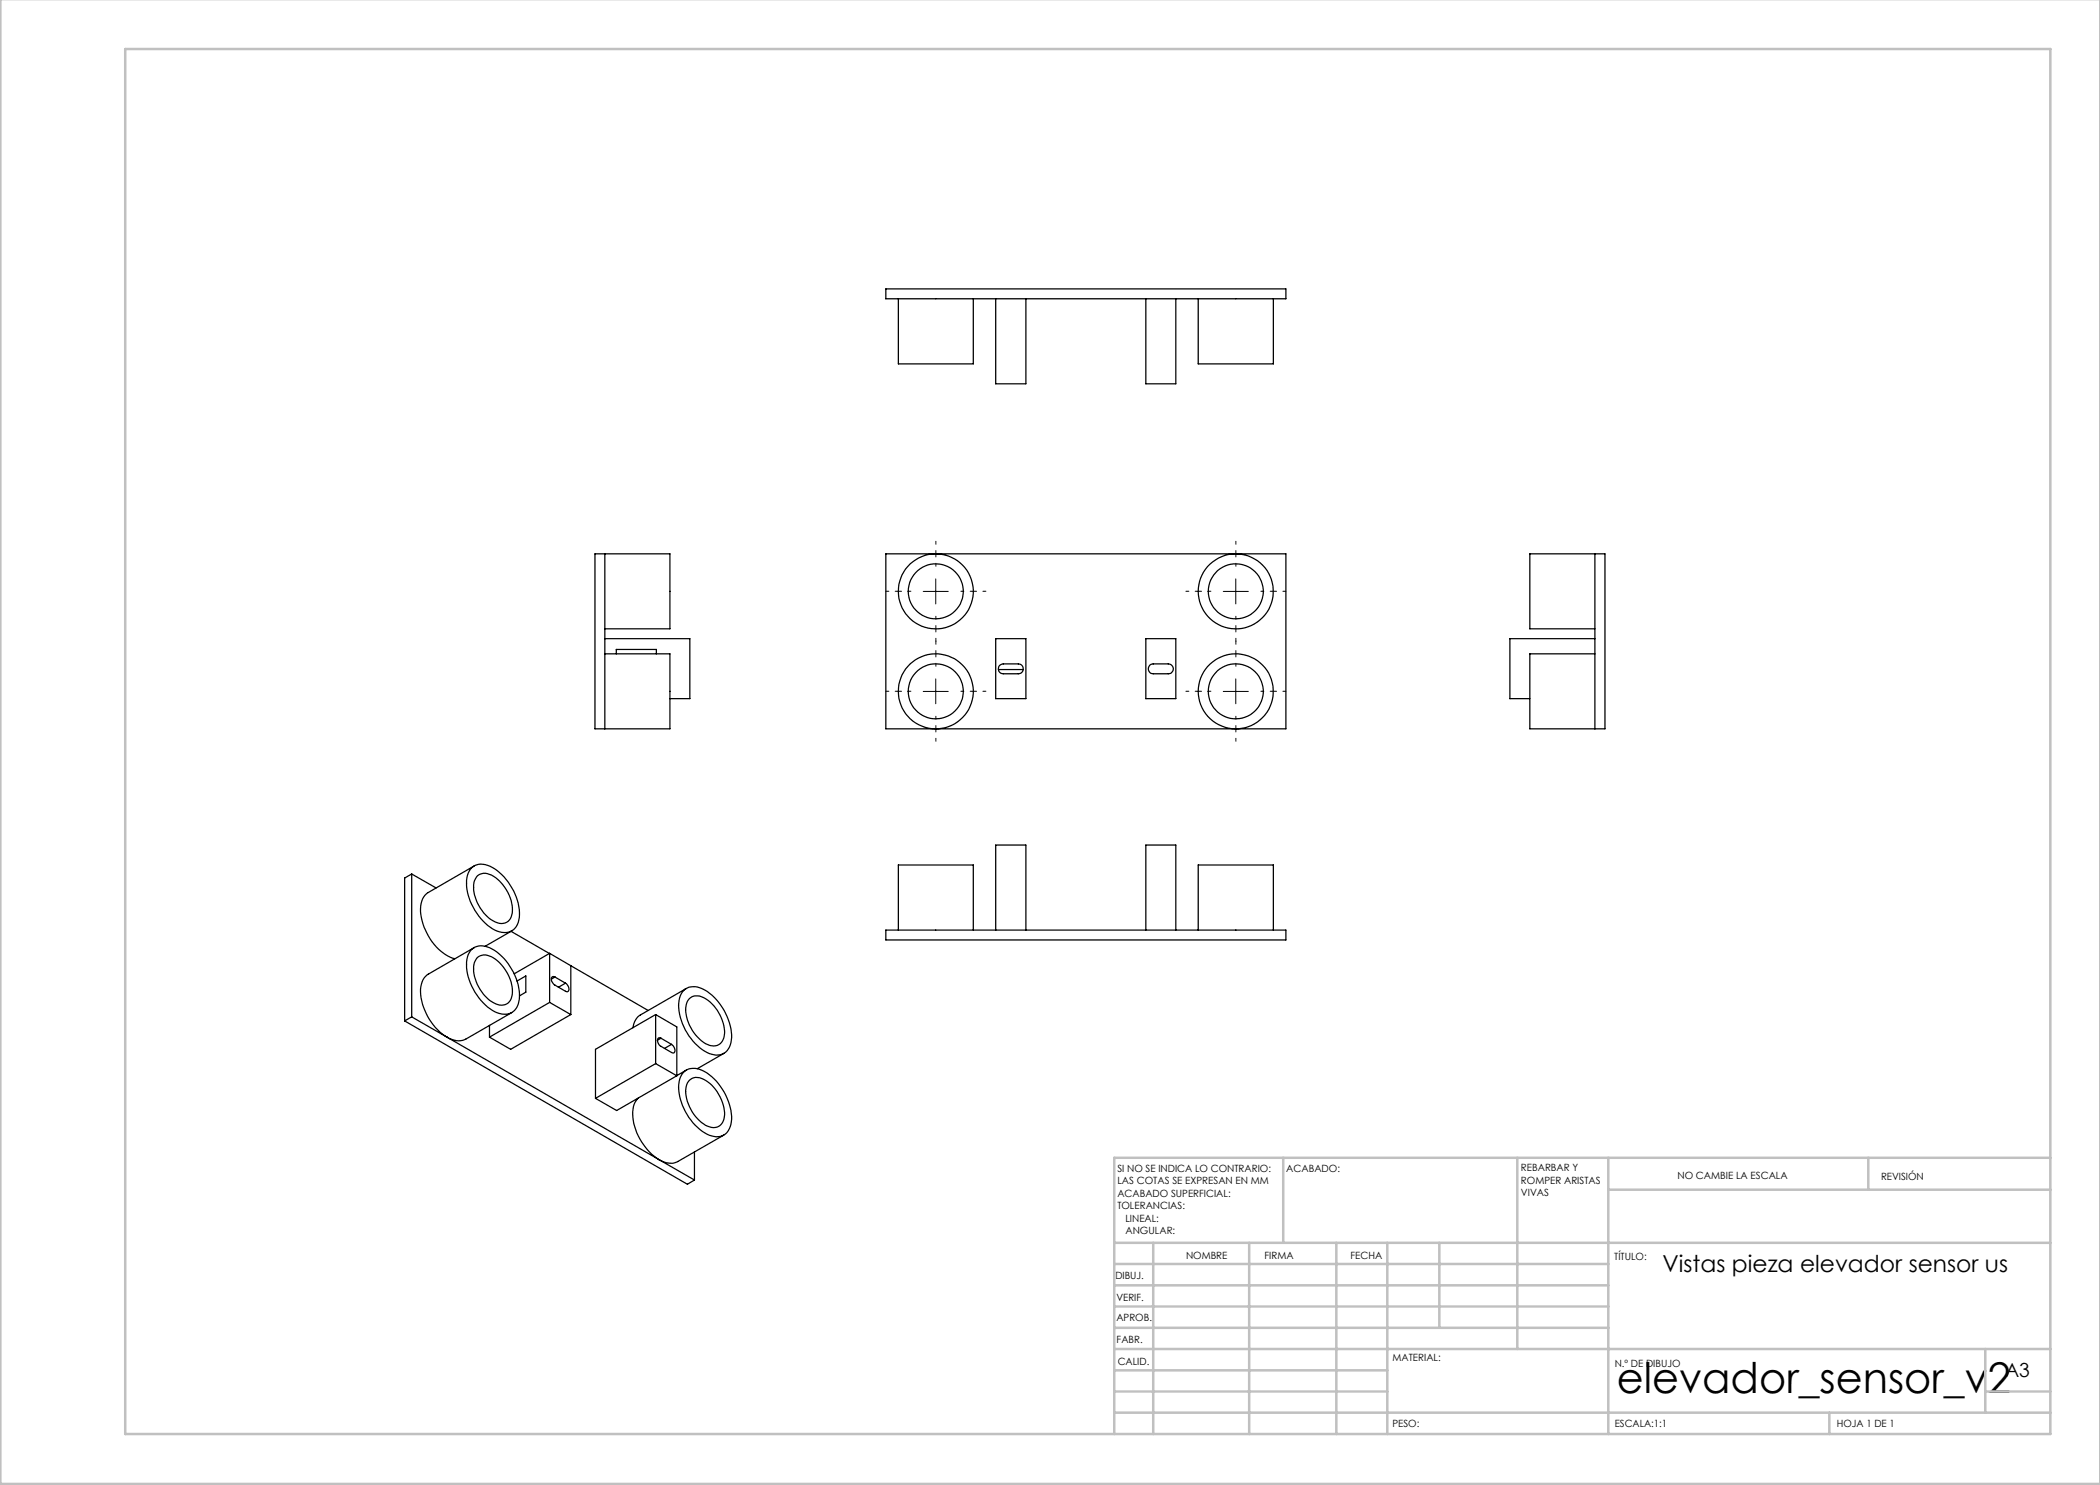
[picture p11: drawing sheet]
<svg xmlns="http://www.w3.org/2000/svg" width="420mm" height="297mm" viewBox="0 0 420 297" stroke-linecap="round" stroke-linejoin="round" font-family="sans-serif">
<g fill="none" stroke="#000" stroke-width=".2" stroke-dasharray="15.2 1.3 1.3 1.3" stroke-dashoffset="14.6">
<path d="M182.2 118.3h-5M187.2 113.3v-5M192.2 118.3h5M242.2 118.3h-5M247.2 113.3v-5M252.2 118.3h5M182.2 138.3h-5M187.2 133.3v-5M187.2 123.3v5M192.2 138.3h5M242.2 138.3h-5M247.2 123.3v5"/>
<path d="M247.2 133.3v-5M252.2 138.3h5M187.2 143.3v5M247.2 143.3v5"/>
</g>
<path d="M184.6 118.3h5.1M187.1 115.8v5M244.7 118.3h5M247.2 115.8v5M184.6 138.3h5.1M187.1 135.8v5M244.7 138.3h5M247.2 135.8v5" fill="none" stroke="#000" stroke-width=".2"/>
<g fill="none" stroke="#c0c0c0" stroke-width=".5">
<path d="M.1 -.1v296.9h419.9M25 9.8h385.1v277h-385.1zM256.6 231.6v17M303.5 231.6v38.2M321.7 231.6v55.2M321.7 237.9h88.4M373.7 231.6v6.3M410.1 231.6h-187.3v55.2M222.8 248.6h187.3M222.8 257.1h98.9M222.8 252.8h98.9M230.6 248.6v38.2"/>
<path d="M249.8 248.6v38.2M267.3 248.6v38.2M277.5 248.6v38.2M287.9 248.6v17M222.8 265.6h98.9M222.8 261.3h98.9M222.8 278.3h54.7M222.8 274.1h54.7M222.8 269.8h187.3M397.1 278.3h13M397.1 269.8v12.7M222.8 282.5h187.3"/>
<path d="M365.9 282.5v4.3"/>
</g>
<g fill="none" stroke="#000" stroke-width=".25">
<path d="M177.2 57.8h80v2h-80zM179.7 59.8v13h15v-13M199.1 59.8v17h6.1v-17M229.2 59.8v17h6v-17M239.6 59.8v13h15.1v-13M121 110.8v35M177.2 110.8h80v35h-80zM319 110.8v35M121 125.8h13v-15h-15v35h15v-15h-13M121 127.7h17v12h-4M123.3 130.8v-.9h8v.9M199.1 127.7h6.1v12h-6.1z"/>
<path d="M199.7 133.9h4.9M200 133.1l.7-.3h3a.99 .99 0 0 1 .9 1 .99 .99 0 0 1-.9 1h-3a.98 .98 0 0 1-1-.6 .98 .98 0 0 1 .3-1.1zM229.2 127.7h6v12h-6zM229.9 133.1l.7-.3h3a.99 .99 0 0 1 1.1 1 .99 .99 0 0 1-1.1 1h-3a1 1 0 0 1-.9-.7 1 1 0 0 1 .2-1zM319 125.8h-13v-15h15v35h-15v-15h13M319 127.7h-17v12h4M82.3 174.8l-1.4 .8v28.6M82.3 174.8v28.6M82.3 174.8l4.9 2.8M94.3 173.6a3.3 3.3 0 0 1 4.2-.1 11.5 11.5 0 0 1 5.4 10 3 3 0 0 1-4.5 2.7 11.1 11.1 0 0 1-6-10.6l.2-.9zM94.9 173.2l-9.2 5.3a4.5 4.5 0 0 0-1.4 5 11 11 0 0 0 6.3 8.2h.4M95.5 175.2a2.54 2.54 0 0 1 3.2 .1 8.1 8.1 0 0 1 3.6 7.7 2.22 2.22 0 0 1-3.6 1.2 7.9 7.9 0 0 1-3.8-8.1z"/>
<path d="M94.3 189.9a3.3 3.3 0 0 1 4.2-.1 11.5 11.5 0 0 1 5.4 10.1 3 3 0 0 1-4.5 2.7 11.1 11.1 0 0 1-6-10.7l.2-.9zM94.9 189.5l-9.2 5.3a4.3 4.3 0 0 0-1.5 4.8 11.7 11.7 0 0 0 5.2 7.8M95.5 191.5a2.54 2.54 0 0 1 3.2 .1 8.1 8.1 0 0 1 3.6 7.8 2.22 2.22 0 0 1-3.6 1.2 7.9 7.9 0 0 1-3.8-8.1zM102.2 186.3l7.7 4.4M102.3 186.2l-5.3 3.1M103.4 196.2l1.8-1v3.2l-1.3 .8M109.9 190.7v9.8M109.9 190.7l4.3 2.4M109.9 190.7l-7.1 4.1M111 195.4l-.2-.1a.62 .62 0 0 0-.6 .5 .62 .62 0 0 0 .3 .7l.3 .4 2.3 1.4a.54 .54 0 0 0 .7-.2 .54 .54 0 0 0-.1-.7l-.6-.8M111 195.4l2.1 1.2M111 195.4l-.7 .4"/>
<path d="M113.1 196.6l-1.4 .8M114.2 193.1l15.4 9M114.2 193.1v9.8M136.8 198.1a3.4 3.4 0 0 1 4.1-.1 11.4 11.4 0 0 1 5.4 10 2.99 2.99 0 0 1-4.4 2.7 11.2 11.2 0 0 1-6.1-10.6l.3-1zM137.3 197.7l-9.2 5.3a3.4 3.4 0 0 0-1.5 2.6M137.9 199.7a2.79 2.79 0 0 1 3.6 .3 8.2 8.2 0 0 1 3.3 7.5 2.28 2.28 0 0 1-3.7 1.2 8.4 8.4 0 0 1-3.9-7.7l.3-.7zM177.2 186h80v2h-80zM179.7 186v-13h15v13M199.1 186v-17h6.1v17M229.2 186v-17h6v17M239.6 186v-13h15.1v13M80.9 204.2l56.6 32.7 1.4-.9"/>
<path d="M82.3 203.4l-1.4 .8M82.3 203.4l7.1 4M89.4 207.4l42.4 24.5M97.9 205.1v2.3M102.3 202.5l-9.1 5.3a3.6 3.6 0 0 1-3.8-.4M109.9 200.5l4.3 2.4M109.9 200.5l-12 6.9M114.2 202.9l-12.1 7-4.2-2.5M127.7 219.6a5.6 5.6 0 0 0-.8 5.7 12 12 0 0 0 4.9 6.6M131.1 202.9l-12 7v9.8M131.1 202.9v9.8M131.1 212.7l-12 7"/>
<path d="M131.1 212.7l4.3 2.5M131.1 202.9l4.3 2.5v9.8M132.2 207.6a.54 .54 0 0 0-.7 .2 .54 .54 0 0 0 .1 .7l.4 .7 2.3 1.3a.52 .52 0 0 0 .7-.1 .52 .52 0 0 0-.1-.7l-.6-.8M132.2 207.6l2.1 1.3M132.2 207.6l-.7 .5M134.3 208.9l-1.4 .8M135.4 215.2l-12.1 6.9-4.2-2.4M136.8 214.4a3.4 3.4 0 0 1 4.1-.1 11.4 11.4 0 0 1 5.4 10.1 2.99 2.99 0 0 1-4.4 2.6 11.2 11.2 0 0 1-6.1-10.6l.3-.9zM137.3 214l-1.9 1.1M137.9 216a2.79 2.79 0 0 1 3.6 .4 8.2 8.2 0 0 1 3.3 7.5 2.18 2.18 0 0 1-3.3 1.3 8.2 8.2 0 0 1-4.3-7.8l.3-.8zM144.8 210.7l-5.3 3M131.8 231.9l7.1 4.1"/>
<path d="M138.9 230.4v5.6M144.8 227l-9.2 5.3a3.7 3.7 0 0 1-3.8-.4"/>
<circle cx="187.2" cy="118.3" r="5.5"/>
<circle cx="187.2" cy="118.3" r="7.5"/>
<circle cx="247.1" cy="118.3" r="7.5"/>
<circle cx="247.2" cy="118.3" r="5.5"/>
<circle cx="187.2" cy="138.3" r="5.5"/>
<circle cx="187.2" cy="138.3" r="7.5"/>
<circle cx="247.2" cy="138.3" r="7.5"/>
<circle cx="247.2" cy="138.3" r="5.5"/>
</g>
<text font-size="8.5" x="323.4" y="278.5">elevador_sensor_v2</text>
<text font-size="4.7" x="332.5" y="254.3">Vistas pieza elevador sensor us</text>
<text font-size="3.9" x="401" y="275.4">A3</text>
<g font-size="2">
<text x="223.5" y="234.4">SI NO SE INDICA LO CONTRARIO:</text>
<text x="223.5" y="236.9">LAS COTAS SE EXPRESAN EN MM</text>
<text x="223.5" y="239.4">ACABADO SUPERFICIAL:</text>
<text x="257.2" y="234.4">ACABADO:</text>
<text x="304.2" y="234.3">REBARBAR Y</text>
<text x="304.2" y="236.8">ROMPER ARISTAS</text>
<text x="304.2" y="239.3">VIVAS</text>
<text x="335.5" y="235.8">NO CAMBIE LA ESCALA</text>
<text x="376.2" y="236">REVISIÓN</text>
<text x="223.5" y="241.9">TOLERANCIAS:</text>
<text x="225.1" y="244.4">LINEAL:</text>
<text x="225.1" y="246.9">ANGULAR:</text>
<text x="237.2" y="251.8">NOMBRE</text>
<text x="252.9" y="251.7">FIRMA</text>
<text x="270.1" y="251.7">FECHA</text>
<text x="223.1" y="255.9">DIBUJ.</text>
<text x="322.8" y="252">TÍTULO:</text>
<text x="223.3" y="260.1">VERIF.</text>
<text x="223.3" y="264.2">APROB.</text>
<text x="223.3" y="268.6">FABR.</text>
<text x="223.5" y="272.9">CALID.</text>
<text x="278.5" y="272.3">MATERIAL:</text>
<text x="323" y="273.4">N.º DE DIBUJO</text>
<text x="278.5" y="285.3">PESO:</text>
<text x="323" y="285.4">ESCALA:1:1</text>
<text x="367.4" y="285.4">HOJA 1 DE 1</text>
</g>
</svg>
